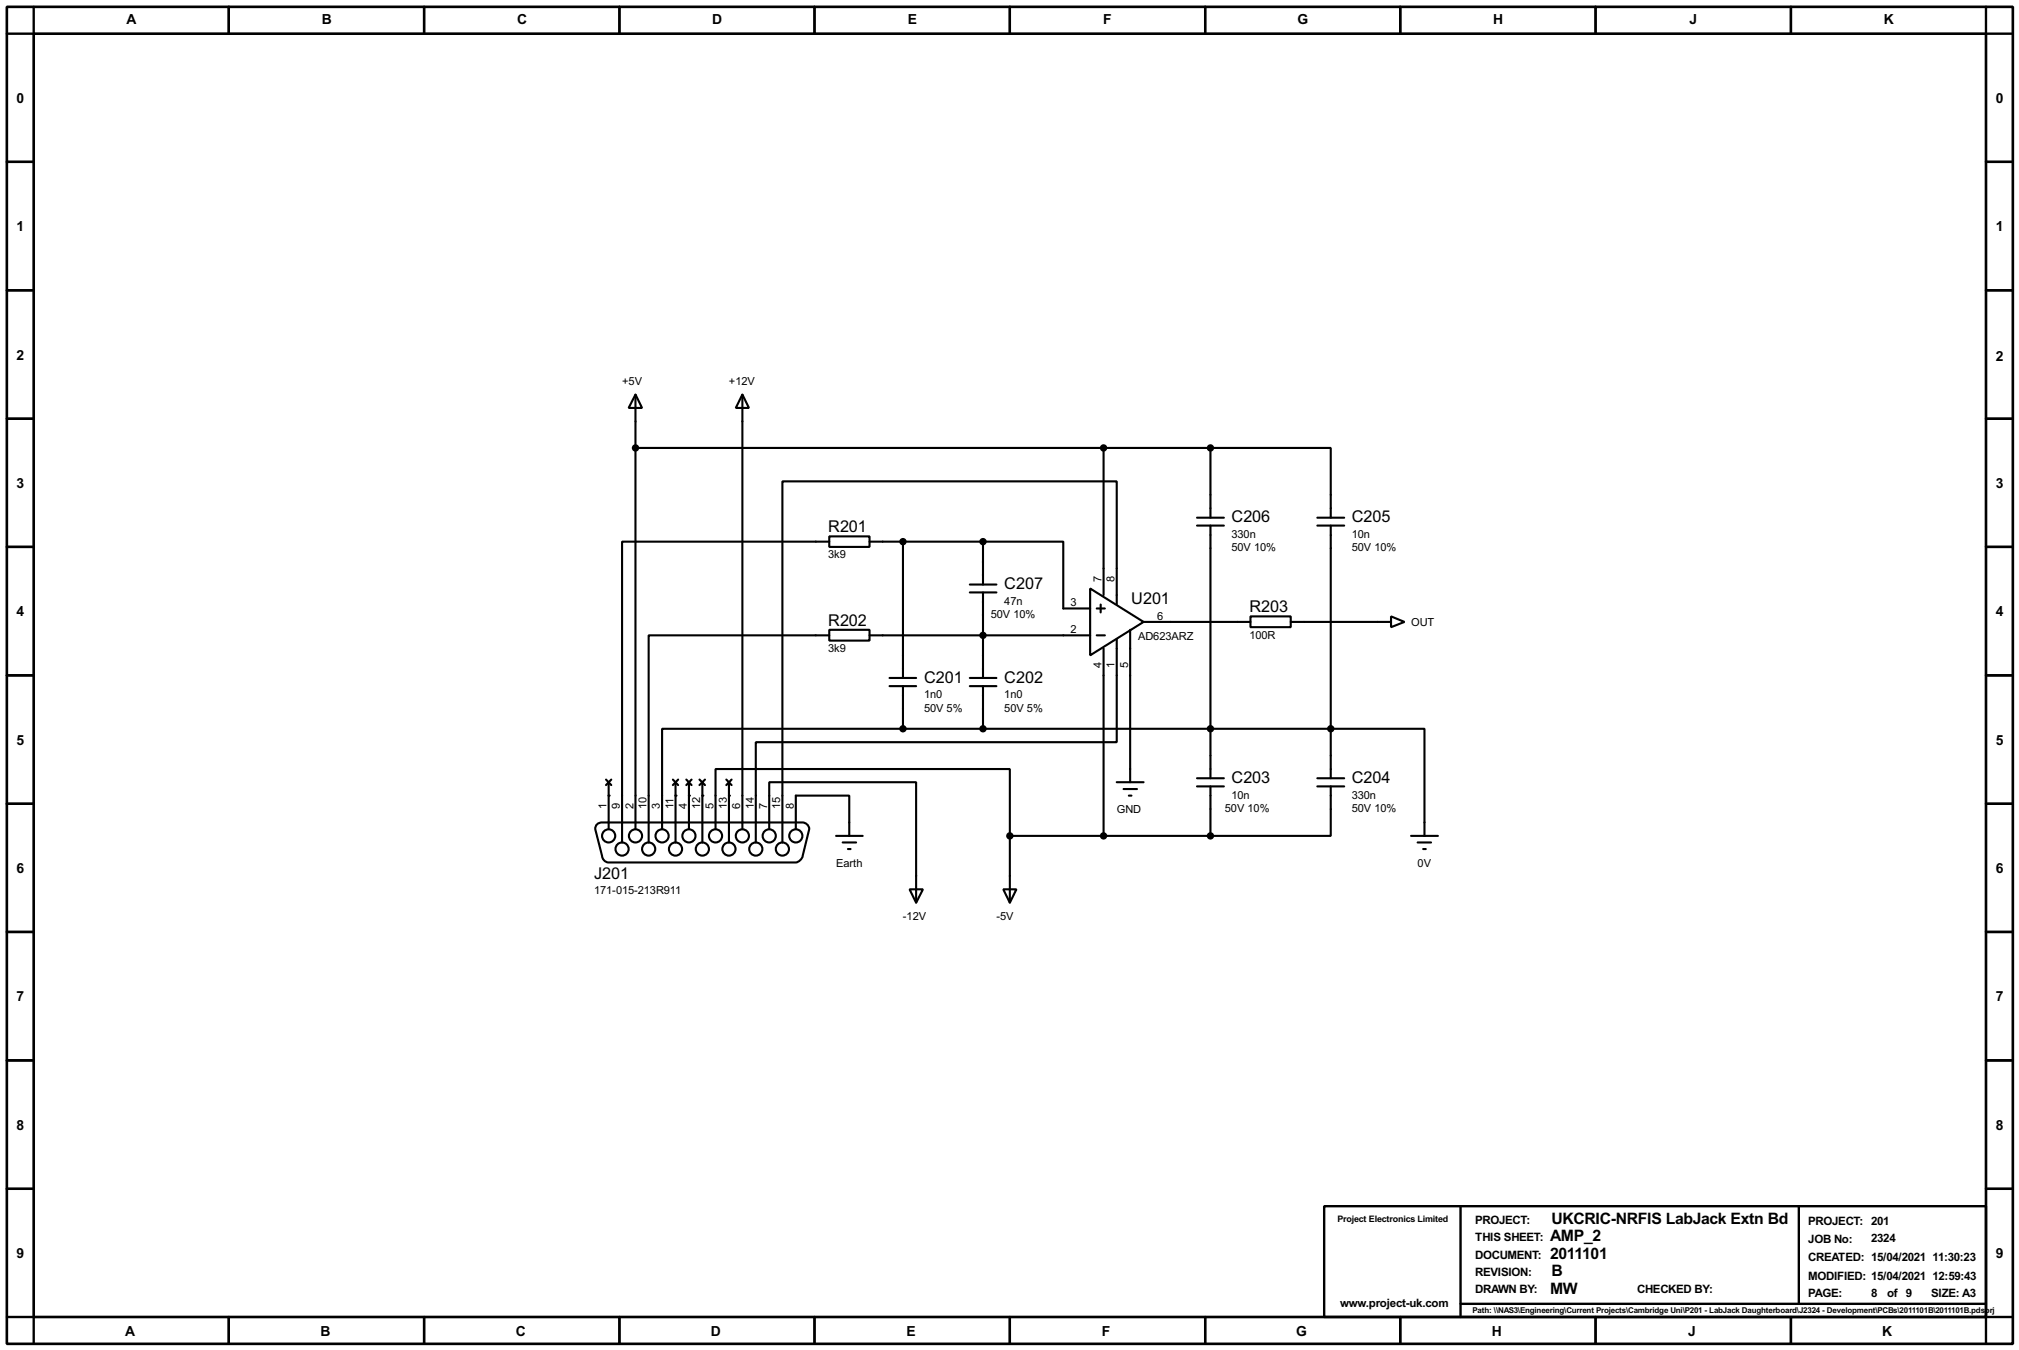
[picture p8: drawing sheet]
<svg xmlns="http://www.w3.org/2000/svg" width="383mm" height="256mm" viewBox="0 0 383 256" stroke-linecap="round" stroke-linejoin="round" font-family="sans-serif">
<path d="M1.3 1.3h381v254h-381zM6.4 6.4h370.8v243.8h-370.8z" fill="none" stroke="#000" stroke-width=".5"/>
<g fill="none" stroke="#000" stroke-width=".45">
<path d="M6.4 1.3v5.1h-5.1M43.5 1.3v5.1M80.6 1.3v5.1M117.7 1.3v5.1M154.7 1.3v5.1M191.8 1.3v5.1M228.9 1.3v5.1M266 1.3v5.1M303.1 1.3v5.1M340.2 1.3v5.1M377.2 1.3v5.1h5.1M1.3 30.8h5.1"/>
<path d="M377.2 30.8h5.1M1.3 55.2h5.1M377.2 55.2h5.1M1.3 79.6h5.1M377.2 79.6h5.1M1.3 103.9h5.1M377.2 103.9h5.1M1.3 128.3h5.1M377.2 128.3h5.1M1.3 152.7h5.1M377.2 152.7h5.1M1.3 177.1h5.1"/>
<path d="M377.2 177.1h5.1M1.3 201.5h5.1M377.2 201.5h5.1M1.3 225.9h5.1M251.5 229.2h125.7v21h-125.7zM277.4 229.2v21M341.7 229.2v18.5M377.2 225.9h5.1M1.3 250.2h5.1v5.1M43.5 250.2v5.1M80.6 250.2v5.1M117.7 250.2v5.1"/>
<path d="M154.7 250.2v5.1M191.8 250.2v5.1M228.9 250.2v5.1M266 250.2v5.1M277.4 247.7h99.8M303.1 250.2v5.1M340.2 250.2v5.1M382.3 250.2h-5.1v5.1"/>
</g>
<g fill="none" stroke="#000" stroke-width=".4">
<path d="M120.7 75l1.3 2.5h-2.6zM120.7 75v82.5M141 75l1.3 2.5h-2.5zM141 75v82.5M120.7 85.1h109.2M209.6 85.1v28M227.4 99.9h5.1M227.4 98.4h5.1M229.9 85.1h22.9v13.3M229.9 85.1v13.3M229.9 99.9v48M250.2 99.9h5.1"/>
<path d="M250.2 98.4h5.1M252.8 99.9v48M157.5 101.9h7.7v2h-7.7zM157.5 119.7h7.7v2h-7.7zM157.5 102.9h-39.3v57.2M165.2 102.9h21.5M171.5 102.9v25.9M184.2 112.6h5.1M184.2 111.1h5.1M186.7 102.9h15.3v12.7h5.1M186.7 102.9v8.2M186.7 112.6v16.2"/>
<path d="M207.1 111.8l10.1 6.4-10.1 6.3zM208.3 115.6h1.6M209.1 114.9v1.5M212.1 114.9v-23.4h-63.5v68.6M214.7 119.7v28.9M217.2 118.2h20.3M237.5 117.1h7.7v2.1h-7.7zM245.2 118.2h19M264.2 117.1l2.6 1.1-2.6 1zM157.5 120.7h-34.3v39.4M165.2 120.7h41.9M169 130.4h5"/>
<path d="M169 128.8h5M171.5 138.5h99.1v20.3M171.5 138.5h-45.7v19M171.5 130.4v8.1M184.2 130.4h5.1M184.2 128.8h5.1M186.7 130.4v8.1M208.3 120.7h1.6M209.6 123.2v35.6M212.1 121.5v19.5h-68.5v19.1M113.3 156.7l.6-.4h.5h38.1a1.35 1.35 0 0 1 1.2 1.2l-1.2 5.1a1.64 1.64 0 0 1-1.3 1.3h-35.6a1.33 1.33 0 0 1-1.2-1.3l-1.3-5.1zM115.1 148.1l1 1.1"/>
<path d="M115.6 148.6v8.9M116.1 148.1l-1 1.1M127.8 148.1l1 1.1M128.3 148.6v11.5M128.8 148.1l-1 1.1M130.4 148.1l1 1.1M130.9 148.6v8.9M131.4 148.1l-1 1.1M132.9 148.1l1 1.1M133.4 148.6v11.5M133.9 148.1l-1 1.1M135.9 157.5v-11.4h55.9v12.7"/>
<path d="M138 148.1l1 1.1M138.5 148.6v11.5M139 148.1l-1 1.1M146.1 157.5v-8.9h27.9v22.9M151.2 157.5v-6.3h10.1v7.6M158.8 158.8h5.1M191.8 158.8h38.1M191.8 158.8v12.7M212.1 148.6h5.1M213.4 149.9h2.6M214.4 151.2h.5M227.4 147.9h5.1"/>
<path d="M227.4 149.4h5.1M229.9 149.4v9.4M250.2 147.9h5.1M250.2 149.4h5.1M252.8 149.4v9.4h-22.9M268 158.8h5.1M160.1 160.1h2.5M161.1 161.3h.5M172.8 169h2.5l-1.3 2.5zM190.6 169h2.5l-1.3 2.5zM269.3 160.1h2.5M270.3 161.3h.5"/>
<circle cx="115.6" cy="158.8" r="1.25"/>
<circle cx="120.7" cy="158.8" r="1.25"/>
<circle cx="125.7" cy="158.8" r="1.25"/>
<circle cx="130.8" cy="158.8" r="1.25"/>
<circle cx="135.9" cy="158.8" r="1.25"/>
<circle cx="141" cy="158.8" r="1.25"/>
<circle cx="146.1" cy="158.8" r="1.25"/>
<circle cx="151.1" cy="158.8" r="1.25"/>
<circle cx="118.1" cy="161.3" r="1.25"/>
<circle cx="123.2" cy="161.3" r="1.25"/>
<circle cx="128.3" cy="161.3" r="1.25"/>
<circle cx="133.4" cy="161.3" r="1.25"/>
<circle cx="138.4" cy="161.3" r="1.25"/>
<circle cx="143.5" cy="161.3" r="1.25"/>
<circle cx="148.6" cy="161.3" r="1.25"/>
</g>
<g fill="#000">
<circle cx="115.6" cy="151.2" r=".2"/>
<circle cx="128.3" cy="151.2" r=".2"/>
<circle cx="130.9" cy="151.2" r=".2"/>
<circle cx="133.4" cy="151.2" r=".2"/>
<circle cx="138.5" cy="151.2" r=".2"/>
</g>
<g fill="#000" stroke="#000" stroke-width=".4">
<circle cx="120.7" cy="85.1" r=".5"/>
<circle cx="209.6" cy="85.1" r=".5"/>
<circle cx="229.9" cy="85.1" r=".5"/>
<circle cx="171.5" cy="102.9" r=".5"/>
<circle cx="186.7" cy="102.9" r=".5"/>
<circle cx="171.5" cy="138.5" r=".5"/>
<circle cx="186.7" cy="138.5" r=".5"/>
<circle cx="186.7" cy="120.7" r=".5"/>
<circle cx="229.9" cy="138.5" r=".5"/>
<circle cx="252.7" cy="138.5" r=".5"/>
<circle cx="191.8" cy="158.8" r=".5"/>
<circle cx="209.6" cy="158.8" r=".5"/>
<circle cx="229.9" cy="158.8" r=".5"/>
</g>
<g font-size="3.5">
<text x="157.3" y="101.1">R201</text>
<text x="233.9" y="99.3">C206</text>
<text x="256.8" y="99.3">C205</text>
<text x="190.8" y="112">C207</text>
<text x="157.3" y="118.9">R202</text>
<text x="214.9" y="114.8">U201</text>
<text x="237.3" y="116.3">R203</text>
<text x="175.5" y="129.8">C201</text>
<text x="190.8" y="129.8">C202</text>
<text x="233.9" y="148.8">C203</text>
<text x="256.8" y="148.8">C204</text>
<text x="112.9" y="167">J201</text>
</g>
<g font-size="3.4">
<text x="294.7" y="232.6">UKCRIC-NRFIS LabJack Extn Bd</text>
<text x="294.4" y="235.9">AMP_2</text>
<text x="294.4" y="239.2">2011101</text>
<text x="294.4" y="245.8">MW</text>
<text x="294.7" y="242.5">B</text>
</g>
<g font-size="3">
<text x="24" y="4.6">A</text>
<text x="61.1" y="4.6">B</text>
<text x="98.2" y="4.6">C</text>
<text x="135.3" y="4.6">D</text>
<text x="172.5" y="4.6">E</text>
<text x="209.5" y="4.6">F</text>
<text x="246.5" y="4.6">G</text>
<text x="283.6" y="4.6">H</text>
<text x="320.9" y="4.6">J</text>
<text x="357.8" y="4.6">K</text>
<text x="3.2" y="19.5">0</text>
<text x="379.1" y="19.5">0</text>
<text x="3.2" y="44">1</text>
<text x="379.1" y="44">1</text>
<text x="3.2" y="68.4">2</text>
<text x="379.1" y="68.6">2</text>
<text x="3.2" y="92.7">3</text>
<text x="379.1" y="92.7">3</text>
<text x="3.2" y="117.1">4</text>
<text x="379.1" y="117.1">4</text>
<text x="3.2" y="141.5">5</text>
<text x="379.1" y="141.5">5</text>
<text x="3.2" y="165.9">6</text>
<text x="379.1" y="165.9">6</text>
<text x="3.2" y="190.3">7</text>
<text x="379.1" y="190.3">7</text>
<text x="3.2" y="214.7">8</text>
<text x="379.1" y="214.7">8</text>
<text x="3.2" y="239.1">9</text>
<text x="379.1" y="239.1">9</text>
<text x="23.8" y="253.8">A</text>
<text x="60.9" y="253.8">B</text>
<text x="98" y="253.8">C</text>
<text x="135" y="253.8">D</text>
<text x="172.2" y="253.8">E</text>
<text x="209.3" y="253.8">F</text>
<text x="246.2" y="253.8">G</text>
<text x="283.4" y="253.8">H</text>
<text x="320.7" y="253.8">J</text>
<text x="357.5" y="253.8">K</text>
</g>
<g font-size="2.5">
<text x="280.2" y="232.5">PROJECT:</text>
<text x="343.5" y="232.8">PROJECT: 201</text>
<text x="280.2" y="235.8">THIS SHEET:</text>
<text x="280.2" y="239.1">DOCUMENT:</text>
<text x="343.5" y="239.6">CREATED: 15/04/2021</text>
<text x="343.5" y="236.1">JOB No:</text>
<text x="355.4" y="236">2324</text>
<text x="367.1" y="239.6">11:30:23</text>
<text x="280.2" y="245.7">DRAWN BY:</text>
<text x="280.2" y="242.4">REVISION:</text>
<text x="311" y="245.7">CHECKED BY:</text>
<text x="343.5" y="243.2">MODIFIED: 15/04/2021</text>
<text x="367.1" y="243.2">12:59:43</text>
<text x="254.6" y="248.3">www.project-uk.com</text>
<text x="343.5" y="246.5">PAGE:</text>
<text x="355.4" y="246.5">8</text>
<text x="358.4" y="246.5">of 9</text>
<text x="366.8" y="246.5">SIZE: A3</text>
</g>
<g font-size="2.4">
<text x="118.2" y="73.2">+5V</text>
<text x="138.5" y="73.2">+12V</text>
<text x="157.3" y="106.1">3k9</text>
<text x="233.9" y="102.2">330n</text>
<text x="233.9" y="104.7">50V 10%</text>
<text x="256.8" y="102.2">10n</text>
<text x="256.8" y="104.7">50V 10%</text>
<text x="209.2" y="110.5" transform="rotate(-90 209.2 110.5)">7</text>
<text x="211.7" y="110.5" transform="rotate(-90 211.7 110.5)">8</text>
<text x="188.2" y="117.4">50V 10%</text>
<text x="190.8" y="114.9">47n</text>
<text x="203.4" y="115.2">3</text>
<text x="219.8" y="117.8">6</text>
<text x="268" y="119">OUT</text>
<text x="157.3" y="123.9">3k9</text>
<text x="203.4" y="120.3">2</text>
<text x="216.2" y="121.6">AD623ARZ</text>
<text x="237.3" y="121.4">100R</text>
<text x="209.2" y="126.9" transform="rotate(-90 209.2 126.9)">4</text>
<text x="211.7" y="126.9" transform="rotate(-90 211.7 126.9)">1</text>
<text x="214.3" y="126.9" transform="rotate(-90 214.3 126.9)">5</text>
<text x="175.5" y="132.7">1n0</text>
<text x="175.5" y="135.2">50V 5%</text>
<text x="190.8" y="132.7">1n0</text>
<text x="190.8" y="135.2">50V 5%</text>
<text x="115.2" y="153.7" transform="rotate(-90 115.2 153.7)">1</text>
<text x="117.8" y="153.7" transform="rotate(-90 117.8 153.7)">9</text>
<text x="120.3" y="153.7" transform="rotate(-90 120.3 153.7)">2</text>
<text x="122.8" y="153.7" transform="rotate(-90 122.8 153.7)">10</text>
<text x="125.4" y="153.7" transform="rotate(-90 125.4 153.7)">3</text>
<text x="127.9" y="153.7" transform="rotate(-90 127.9 153.7)">11</text>
<text x="130.5" y="153.7" transform="rotate(-90 130.5 153.7)">4</text>
<text x="133" y="153.7" transform="rotate(-90 133 153.7)">12</text>
<text x="135.5" y="153.7" transform="rotate(-90 135.5 153.7)">5</text>
<text x="138.1" y="153.7" transform="rotate(-90 138.1 153.7)">13</text>
<text x="140.6" y="153.7" transform="rotate(-90 140.6 153.7)">6</text>
<text x="143.2" y="153.7" transform="rotate(-90 143.2 153.7)">14</text>
<text x="145.7" y="153.7" transform="rotate(-90 145.7 153.7)">7</text>
<text x="148.2" y="153.7" transform="rotate(-90 148.2 153.7)">15</text>
<text x="150.8" y="153.7" transform="rotate(-90 150.8 153.7)">8</text>
<text x="212.1" y="154.5">GND</text>
<text x="232.7" y="154.3">50V 10%</text>
<text x="233.9" y="151.7">10n</text>
<text x="256.8" y="151.7">330n</text>
<text x="256.8" y="154.3">50V 10%</text>
<text x="158.8" y="164.7">Earth</text>
<text x="269.3" y="164.7">0V</text>
<text x="112.9" y="169.9">171-015-213R911</text>
<text x="171.5" y="174.8">-12V</text>
<text x="189.3" y="174.8">-5V</text>
</g>
<text font-size="1.9" x="254.1" y="232.2">Project Electronics Limited</text>
<text font-size="1.7" x="279.7" y="249.4">Path: \\NAS3\Engineering\Current Projects\Cambridge Uni\P201 - LabJack Daughterboard\J2324 - Development\PCBs\2011101B\2011101B.pdsprj</text>
</svg>
